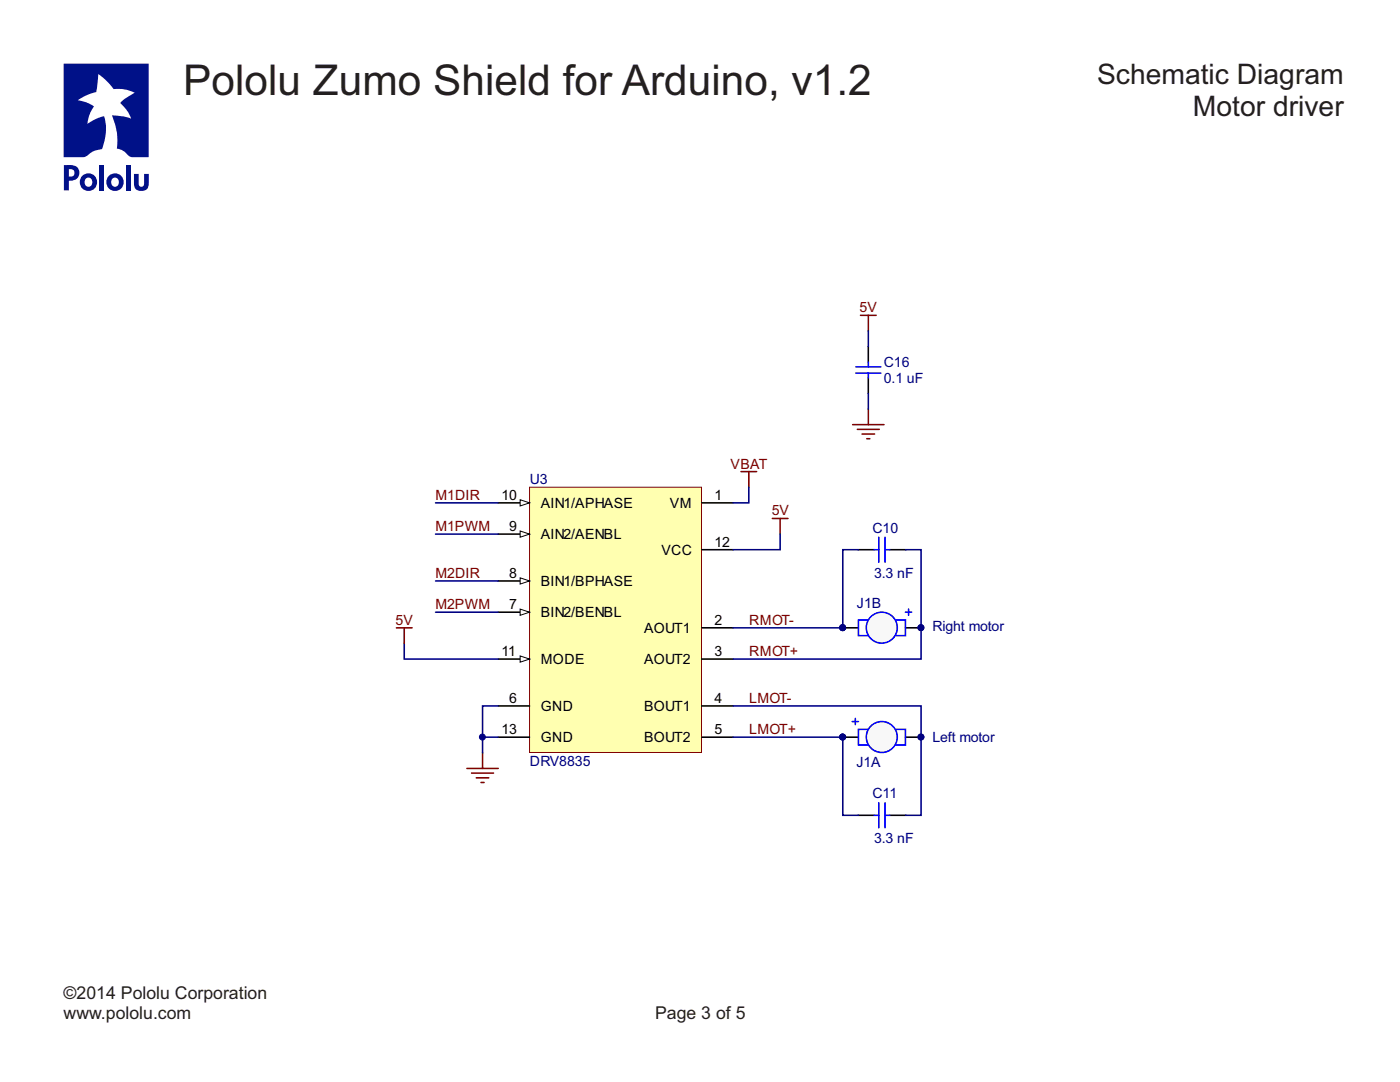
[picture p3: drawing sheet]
<svg xmlns="http://www.w3.org/2000/svg" width="279mm" height="216mm" viewBox="0 0 279 216" stroke-linecap="round" stroke-linejoin="round" font-family="sans-serif">
<path d="M171.7 62.9h3.2M173.3 62.9v3.1M170.2 84.7h6.2M171.1 85.7h4.4M172 86.6h2.5M173 87.5h.6M173.3 81.6v3.1" fill="none" stroke="#800000" stroke-width=".31"/>
<path d="M173.3 69.2v3.1M173.3 75.4v3.1M168.2 125.3h3.1M180.7 125.3h3.1" fill="none" stroke="#000" stroke-width=".31"/>
<path d="M170.8 73.2h5M170.8 74.4h5M173.3 72.3v.9M173.3 74.4v1" fill="none" stroke="#00f" stroke-width=".31"/>
<path d="M173.3 66v3.2M173.3 78.5v3.1" fill="none" stroke="#000080" stroke-width=".31"/>
<g fill="#000080" stroke="#000080" stroke-width=".2">
<circle cx="168.2" cy="125.2" r=".59"/>
<circle cx="183.8" cy="125.2" r=".59"/>
</g>
<circle cx="176" cy="125.2" r="3.1" fill="#f8f8f8" stroke="#00f" stroke-width=".31"/>
<path d="M173.2 123.7h-1.9v3.1h1.9M178.8 123.7h1.9v3.1h-1.9M180.7 122.2h1.2M181.3 121.5v1.3" fill="none" stroke="#00f" stroke-width=".31"/>
<g fill="#000080" stroke="#000080" stroke-width=".2">
<circle cx="168.2" cy="125.2" r=".59"/>
<circle cx="183.8" cy="125.2" r=".59"/>
<circle cx="183.8" cy="147.1" r=".59"/>
<circle cx="168.2" cy="147.1" r=".59"/>
</g>
<path d="M168.2 147.1h3.1M180.7 147.1h3.1" fill="none" stroke="#000" stroke-width=".31"/>
<circle cx="176" cy="147.1" r="3.1" fill="#f8f8f8" stroke="#00f" stroke-width=".31"/>
<path d="M170.1 144h1.2M170.7 143.4v1.2M173.2 145.5h-1.9v3.2h1.9M178.8 145.5h1.9v3.2h-1.9" fill="none" stroke="#00f" stroke-width=".31"/>
<g fill="#000080" stroke="#000080" stroke-width=".2">
<circle cx="183.8" cy="147.1" r=".59"/>
<circle cx="168.2" cy="147.1" r=".59"/>
</g>
<path d="M105.7 97.2h34.3v53h-34.3z" fill="#ffffb0" stroke="#800000" stroke-width=".2"/>
<path d="M99.4 100.3h6.3M140.1 100.3h6.2M140.1 109.7h6.2M99.4 140.9h6.3" fill="none" stroke="#000" stroke-width=".31"/>
<path d="M103.8 99.7l1.9 .6-1.9 .7z" fill-rule="evenodd" fill="#fffcf8" stroke="#000" stroke-width=".2"/>
<path d="M99.4 106.6h6.3" fill="none" stroke="#000" stroke-width=".31"/>
<path d="M103.8 105.9l1.9 .7-1.9 .6z" fill-rule="evenodd" fill="#fffcf8" stroke="#000" stroke-width=".2"/>
<path d="M99.4 115.9h6.3" fill="none" stroke="#000" stroke-width=".31"/>
<path d="M103.8 115.3l1.9 .6-1.9 .6z" fill-rule="evenodd" fill="#fffcf8" stroke="#000" stroke-width=".2"/>
<path d="M99.4 122.2h6.3" fill="none" stroke="#000" stroke-width=".31"/>
<path d="M103.8 121.5l1.9 .7-1.9 .6z" fill-rule="evenodd" fill="#fffcf8" stroke="#000" stroke-width=".2"/>
<path d="M99.4 131.5h6.3" fill="none" stroke="#000" stroke-width=".31"/>
<path d="M103.8 130.9l1.9 .6-1.9 .6z" fill-rule="evenodd" fill="#fffcf8" stroke="#000" stroke-width=".2"/>
<path d="M171.3 109.7h3.1M177.6 109.7h3.1M140.1 125.3h6.2M140.1 131.5h6.2M99.4 147.1h6.3M140.1 140.9h6.2M140.1 147.1h6.2M171.3 162.7h3.1M177.6 162.7h3.1" fill="none" stroke="#000" stroke-width=".31"/>
<path d="M174.4 109.7h1M175.4 107.2v5M176.6 107.2v5M176.6 109.7h1M174.4 162.7h1M175.4 160.2v5M176.6 160.2v5M176.6 162.7h1" fill="none" stroke="#00f" stroke-width=".31"/>
<g fill="none" stroke="#000080" stroke-width=".31">
<path d="M149.4 97.2v3.1h-3.1M86.9 106.6h12.5M86.9 100.3h12.5M86.9 115.9h12.5M155.7 106.6v3.1h-9.4M171.3 109.7h-3.1v15.6h-21.9M180.7 109.7h3.1v21.8h-37.5M80.7 128.4v3.1h18.7M86.9 122.2h12.5M96.3 147.1h3.1M99.4 140.9h-3.1v9.3M146.3 140.9h37.5v21.8h-3.1"/>
<path d="M146.3 147.1h21.9v15.6h3.1"/>
</g>
<path d="M147.9 94.1h3.1M149.4 94.1v3.1M154.1 103.5h3.2M155.7 103.5v3.1M79.1 125.3h3.1M80.7 125.3v3.1M93.2 153.3h6.2M94.1 154.3h4.4M95.1 155.2h2.5M96 156.1h.6M96.3 150.2v3.1" fill="none" stroke="#800000" stroke-width=".31"/>
<g fill="#000080" stroke="#000080" stroke-width=".2">
<circle cx="96.3" cy="147.1" r=".59"/>
<circle cx="168.2" cy="125.2" r=".59"/>
<circle cx="168.2" cy="147.1" r=".59"/>
</g>
<g fill="#018">
<path d="M12.7 12.7h17v18.7h-3.3a1.93 1.93 0 0 1-1.3-.9l-1-.7-.8-.1a12.4 12.4 0 0 0-1-6.7l2.7 .3 1.2 .4-.8-1.6-1.4-1.5 .7-.7 2.2-1.4-1.8-.6-2.4-.1-1.6-1.8-1.5-1.2-.4 3.6-1.7 .5-2 1.1 1.9 .5 1.4 .7-.9 1.6-.5 1.9 1.7-1 1.7-.5a9.7 9.7 0 0 1-.4 6.6 4.4 4.4 0 0 0-3 1.3l-.8 .3h-3.9z"/>
<path d="M19.8 32.9h1v5.1h-1z"/>
<path d="M25.1 32.9h1v5.1h-1z"/>
<path d="M26.7 34.7h1v1.9a.55 .55 0 0 0 .5 .7 .55 .55 0 0 0 .6-.7v-1.9h.9v1.8a1.48 1.48 0 0 1-1.3 1.6 1.48 1.48 0 0 1-1.6-1.2z"/>
<path d="M12.8 32.9a3.7 3.7 0 0 1 2.6 .4 1.65 1.65 0 0 1 .2 2 1.65 1.65 0 0 1-1.9 .8v1.9h-.9zM13.7 33.7v1.5a.81 .81 0 0 0 1.2-.7 .81 .81 0 0 0-1.2-.8z"/>
<path d="M15.9 36.3a1.75 1.75 0 0 1 3.5 0 1.75 1.75 0 0 1-3.5 0zM17.1 35.7a.87 .87 0 0 0-.1 1.2 .87 .87 0 0 0 1.2 .1 .87 .87 0 0 0 .1-1.2 .87 .87 0 0 0-1.2-.1z"/>
<path d="M21.2 36.3a1.75 1.75 0 0 1 3.5 0 1.75 1.75 0 0 1-3.5 0zM22.4 35.7a.87 .87 0 0 0-.1 1.2 .87 .87 0 0 0 1.2 .1 .87 .87 0 0 0 .1-1.2 .87 .87 0 0 0-1.2-.1z"/>
</g>
<text font-size="8.5" fill="#231f20" x="36.6" y="18.9">Pololu Zumo Shield for Arduino, v1.2</text>
<g font-size="5.6" fill="#231f20">
<text x="218.9" y="16.8">Schematic Diagram</text>
<text x="238.1" y="23.1">Motor driver</text>
</g>
<g font-size="3.5" fill="#231f20">
<text x="12.7" y="199.4">©2014 Pololu Corporation</text>
<text x="12.7" y="203.4">www.pololu.com</text>
<text x="130.7" y="203.3">Page 3 of 5</text>
</g>
<g font-size="2.8" fill="#800000">
<text x="171.6" y="62.3">5V</text>
<text x="145.8" y="93.5">VBAT</text>
<text x="86.9" y="99.7">M1DIR</text>
<text x="86.9" y="106">M1PWM</text>
<text x="154" y="102.9">5V</text>
<text x="86.9" y="115.3">M2DIR</text>
<text x="79" y="124.7">5V</text>
<text x="86.9" y="121.6">M2PWM</text>
<text x="149.5" y="124.7">RMOT-</text>
<text x="149.5" y="130.9">RMOT+</text>
<text x="149.5" y="140.3">LMOT-</text>
<text x="149.5" y="146.5">LMOT+</text>
</g>
<g font-size="2.8" fill="#000080">
<text x="176.4" y="76.3">0.1 uF</text>
<text x="176.4" y="73.2">C16</text>
<text x="105.7" y="96.6">U3</text>
<text x="174.1" y="106.3">C10</text>
<text x="174.4" y="115.3">3.3 nF</text>
<text x="171" y="121.4">J1B</text>
<text x="186.1" y="126">Right motor</text>
<text x="186.1" y="148.1">Left motor</text>
<text x="105.8" y="152.8">DRV8835</text>
<text x="170.9" y="153.1">J1A</text>
<text x="174.1" y="159.3">C11</text>
<text x="174.4" y="168.3">3.3 nF</text>
</g>
<g font-size="2.8">
<text x="100.1" y="99.7">10</text>
<text x="107.9" y="101.3">AIN1/APHASE</text>
<text x="133.7" y="101.3">VM</text>
<text x="142.6" y="99.7">1</text>
<text x="101.6" y="106">9</text>
<text x="107.9" y="107.5">AIN2/AENBL</text>
<text x="132" y="110.7">VCC</text>
<text x="142.6" y="109.1">12</text>
<text x="101.6" y="115.3">8</text>
<text x="107.9" y="116.9">BIN1/BPHASE</text>
<text x="101.6" y="121.6">7</text>
<text x="107.9" y="123.1">BIN2/BENBL</text>
<text x="142.6" y="124.7">2</text>
<text x="100.1" y="130.9">11</text>
<text x="128.6" y="126.3">AOUT1</text>
<text x="142.6" y="130.9">3</text>
<text x="107.9" y="132.5">MODE</text>
<text x="128.6" y="132.5">AOUT2</text>
<text x="101.6" y="140.3">6</text>
<text x="107.9" y="141.8">GND</text>
<text x="128.6" y="141.8">BOUT1</text>
<text x="142.6" y="140.3">4</text>
<text x="100.1" y="146.5">13</text>
<text x="107.9" y="148.1">GND</text>
<text x="128.6" y="148.1">BOUT2</text>
<text x="142.6" y="146.5">5</text>
</g>
</svg>
